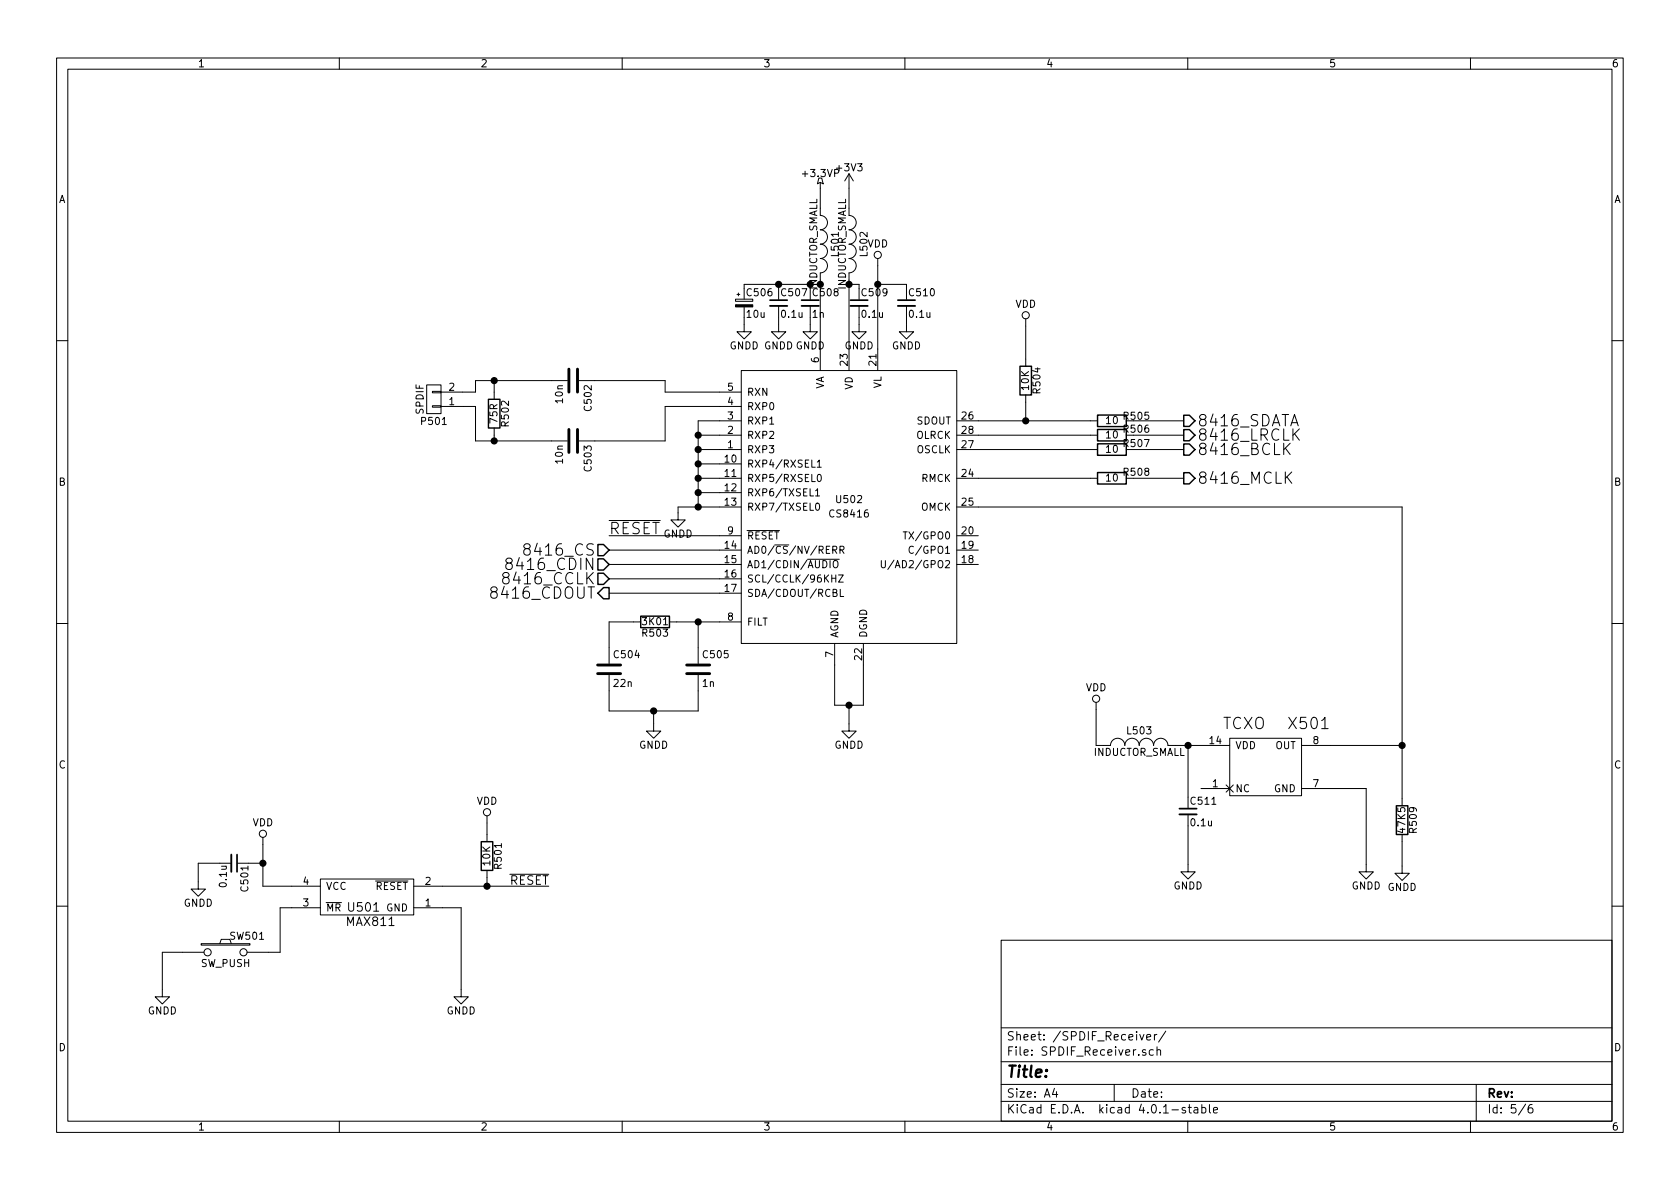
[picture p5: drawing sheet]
EESchema Schematic File Version 2
LIBS:tcxo
LIBS:power
LIBS:device
LIBS:transistors
LIBS:conn
LIBS:linear
LIBS:regul
LIBS:74xx
LIBS:cmos4000
LIBS:adc-dac
LIBS:memory
LIBS:xilinx
LIBS:microcontrollers
LIBS:dsp
LIBS:microchip
LIBS:analog_switches
LIBS:motorola
LIBS:texas
LIBS:intel
LIBS:audio
LIBS:interface
LIBS:digital-audio
LIBS:philips
LIBS:display
LIBS:cypress
LIBS:siliconi
LIBS:opto
LIBS:atmel
LIBS:contrib
LIBS:valves
LIBS:ad1955
LIBS:max811
LIBS:ne5534
LIBS:jack_3p
LIBS:TX0RX0
LIBS:SparkFun
LIBS:ad1955-cache
EELAYER 25 0
EELAYER END
$Descr A4 11693 8268
encoding utf-8
Sheet 5 6
Title ""
Date ""
Rev ""
Comp ""
Comment1 ""
Comment2 ""
Comment3 ""
Comment4 ""
$EndDescr
$Comp
L CS8416 U502
U 1 1
P 5910 3520
F 0 "U502" H 5910 3570 50  0000 C CNN
F 1 "CS8416" H 5910 3470 50  0000 C CNN
F 2 "" H 5910 3420 50  0000 C CNN
F 3 "" H 5910 3420 50  0000 C CNN
	1    5910 3520
	1    0    0    -1  
$EndComp
$Comp
L GNDD #PWR065
U 1 1
P 4720 3560
F 0 "#PWR065" H 4720 3310 50  0001 C CNN
F 1 "GNDD" H 4720 3410 50  0000 C CNN
F 2 "" H 4720 3560 50  0000 C CNN
F 3 "" H 4720 3560 50  0000 C CNN
	1    4720 3560
	1    0    0    -1  
$EndComp
Text Label 4240 3720 0    79   ~ 0
~RESET
Text HLabel 4240 3820 0    79   Input ~ 0
8416_CS
Text HLabel 4240 3920 0    79   Input ~ 0
8416_CDIN
Text HLabel 4240 4020 0    79   Input ~ 0
8416_CCLK
Text HLabel 4240 4120 0    79   Output ~ 0
8416_CDOUT
$Comp
L R R503
U 1 1
P 4560 4320
F 0 "R503" V 4640 4320 50  0000 C CNN
F 1 "3K01" V 4560 4320 50  0000 C CNN
F 2 "" V 4490 4320 50  0000 C CNN
F 3 "" H 4560 4320 50  0000 C CNN
	1    4560 4320
	0    1    1    0   
$EndComp
$Comp
L C C504
U 1 1
P 4240 4650
F 0 "C504" H 4265 4750 50  0000 L CNN
F 1 "22n" H 4265 4550 50  0000 L CNN
F 2 "" H 4278 4500 50  0000 C CNN
F 3 "" H 4240 4650 50  0000 C CNN
	1    4240 4650
	1    0    0    -1  
$EndComp
$Comp
L C C505
U 1 1
P 4860 4650
F 0 "C505" H 4885 4750 50  0000 L CNN
F 1 "1n" H 4885 4550 50  0000 L CNN
F 2 "" H 4898 4500 50  0000 C CNN
F 3 "" H 4860 4650 50  0000 C CNN
	1    4860 4650
	1    0    0    -1  
$EndComp
$Comp
L GNDD #PWR066
U 1 1
P 4550 5030
F 0 "#PWR066" H 4550 4780 50  0001 C CNN
F 1 "GNDD" H 4550 4880 50  0000 C CNN
F 2 "" H 4550 5030 50  0000 C CNN
F 3 "" H 4550 5030 50  0000 C CNN
	1    4550 5030
	1    0    0    -1  
$EndComp
$Comp
L GNDD #PWR067
U 1 1
P 5910 5030
F 0 "#PWR067" H 5910 4780 50  0001 C CNN
F 1 "GNDD" H 5910 4880 50  0000 C CNN
F 2 "" H 5910 5030 50  0000 C CNN
F 3 "" H 5910 5030 50  0000 C CNN
	1    5910 5030
	1    0    0    -1  
$EndComp
$Comp
L R R505
U 1 1
P 7740 2920
F 0 "R505" V 7710 3090 50  0000 C CNN
F 1 "10" V 7740 2920 50  0000 C CNN
F 2 "" V 7670 2920 50  0000 C CNN
F 3 "" H 7740 2920 50  0000 C CNN
	1    7740 2920
	0    1    1    0   
$EndComp
$Comp
L R R506
U 1 1
P 7740 3020
F 0 "R506" V 7700 3190 50  0000 C CNN
F 1 "10" V 7740 3020 50  0000 C CNN
F 2 "" V 7670 3020 50  0000 C CNN
F 3 "" H 7740 3020 50  0000 C CNN
	1    7740 3020
	0    1    1    0   
$EndComp
$Comp
L R R507
U 1 1
P 7740 3120
F 0 "R507" V 7700 3290 50  0000 C CNN
F 1 "10" V 7740 3120 50  0000 C CNN
F 2 "" V 7670 3120 50  0000 C CNN
F 3 "" H 7740 3120 50  0000 C CNN
	1    7740 3120
	0    1    1    0   
$EndComp
$Comp
L R R508
U 1 1
P 7740 3320
F 0 "R508" V 7700 3490 50  0000 C CNN
F 1 "10" V 7740 3320 50  0000 C CNN
F 2 "" V 7670 3320 50  0000 C CNN
F 3 "" H 7740 3320 50  0000 C CNN
	1    7740 3320
	0    1    1    0   
$EndComp
Text HLabel 8240 2920 2    79   Output ~ 0
8416_SDATA
Text HLabel 8240 3020 2    79   Output ~ 0
8416_LRCLK
Text HLabel 8240 3120 2    79   Output ~ 0
8416_BCLK
Text HLabel 8240 3320 2    79   Output ~ 0
8416_MCLK
$Comp
L INDUCTOR_SMALL L501
U 1 1
P 5710 1690
F 0 "L501" H 5710 1790 50  0000 C CNN
F 1 "INDUCTOR_SMALL" H 5710 1640 50  0000 C CNN
F 2 "" H 5710 1690 50  0000 C CNN
F 3 "" H 5710 1690 50  0000 C CNN
	1    5710 1690
	0    1    1    0   
$EndComp
$Comp
L INDUCTOR_SMALL L502
U 1 1
P 5910 1690
F 0 "L502" H 5910 1790 50  0000 C CNN
F 1 "INDUCTOR_SMALL" H 5910 1640 50  0000 C CNN
F 2 "" H 5910 1690 50  0000 C CNN
F 3 "" H 5910 1690 50  0000 C CNN
	1    5910 1690
	0    1    1    0   
$EndComp
$Comp
L C_Small C509
U 1 1
P 5980 2100
F 0 "C509" H 5990 2170 50  0000 L CNN
F 1 "0.1u" H 5990 2020 50  0000 L CNN
F 2 "" H 5980 2100 50  0000 C CNN
F 3 "" H 5980 2100 50  0000 C CNN
	1    5980 2100
	1    0    0    -1  
$EndComp
$Comp
L C_Small C508
U 1 1
P 5640 2100
F 0 "C508" H 5650 2170 50  0000 L CNN
F 1 "1n" H 5650 2020 50  0000 L CNN
F 2 "" H 5640 2100 50  0000 C CNN
F 3 "" H 5640 2100 50  0000 C CNN
	1    5640 2100
	1    0    0    -1  
$EndComp
$Comp
L GNDD #PWR068
U 1 1
P 5980 2250
F 0 "#PWR068" H 5980 2000 50  0001 C CNN
F 1 "GNDD" H 5980 2100 50  0000 C CNN
F 2 "" H 5980 2250 50  0000 C CNN
F 3 "" H 5980 2250 50  0000 C CNN
	1    5980 2250
	1    0    0    -1  
$EndComp
$Comp
L GNDD #PWR069
U 1 1
P 5640 2250
F 0 "#PWR069" H 5640 2000 50  0001 C CNN
F 1 "GNDD" H 5640 2100 50  0000 C CNN
F 2 "" H 5640 2250 50  0000 C CNN
F 3 "" H 5640 2250 50  0000 C CNN
	1    5640 2250
	1    0    0    -1  
$EndComp
$Comp
L +3.3VP #PWR070
U 1 1
P 5710 1300
F 0 "#PWR070" H 5860 1250 50  0001 C CNN
F 1 "+3.3VP" H 5710 1400 50  0000 C CNN
F 2 "" H 5710 1300 50  0000 C CNN
F 3 "" H 5710 1300 50  0000 C CNN
	1    5710 1300
	1    0    0    -1  
$EndComp
$Comp
L +3V3 #PWR071
U 1 1
P 5910 1300
F 0 "#PWR071" H 5910 1150 50  0001 C CNN
F 1 "+3V3" H 5910 1440 50  0000 C CNN
F 2 "" H 5910 1300 50  0000 C CNN
F 3 "" H 5910 1300 50  0000 C CNN
	1    5910 1300
	1    0    0    -1  
$EndComp
$Comp
L C_Small C510
U 1 1
P 6310 2100
F 0 "C510" H 6320 2170 50  0000 L CNN
F 1 "0.1u" H 6320 2020 50  0000 L CNN
F 2 "" H 6310 2100 50  0000 C CNN
F 3 "" H 6310 2100 50  0000 C CNN
	1    6310 2100
	1    0    0    -1  
$EndComp
$Comp
L VDD #PWR072
U 1 1
P 6110 1840
F 0 "#PWR072" H 6110 1690 50  0001 C CNN
F 1 "VDD" H 6110 1990 50  0000 C CNN
F 2 "" H 6110 1840 50  0000 C CNN
F 3 "" H 6110 1840 50  0000 C CNN
	1    6110 1840
	1    0    0    -1  
$EndComp
$Comp
L GNDD #PWR073
U 1 1
P 6310 2250
F 0 "#PWR073" H 6310 2000 50  0001 C CNN
F 1 "GNDD" H 6310 2100 50  0000 C CNN
F 2 "" H 6310 2250 50  0000 C CNN
F 3 "" H 6310 2250 50  0000 C CNN
	1    6310 2250
	1    0    0    -1  
$EndComp
$Comp
L R R504
U 1 1
P 7140 2640
F 0 "R504" V 7220 2640 50  0000 C CNN
F 1 "10K" V 7140 2640 50  0000 C CNN
F 2 "" V 7070 2640 50  0000 C CNN
F 3 "" H 7140 2640 50  0000 C CNN
	1    7140 2640
	1    0    0    -1  
$EndComp
$Comp
L VDD #PWR074
U 1 1
P 7140 2260
F 0 "#PWR074" H 7140 2110 50  0001 C CNN
F 1 "VDD" H 7140 2410 50  0000 C CNN
F 2 "" H 7140 2260 50  0000 C CNN
F 3 "" H 7140 2260 50  0000 C CNN
	1    7140 2260
	1    0    0    -1  
$EndComp
$Comp
L MAX811 U501
U 1 1
P 2530 6210
F 0 "U501" H 2530 6110 60  0000 C CNN
F 1 "MAX811" H 2580 6010 60  0000 C CNN
F 2 "" H 2480 6210 60  0000 C CNN
F 3 "" H 2480 6210 60  0000 C CNN
	1    2530 6210
	1    0    0    -1  
$EndComp
$Comp
L VDD #PWR075
U 1 1
P 1830 5870
F 0 "#PWR075" H 1830 5720 50  0001 C CNN
F 1 "VDD" H 1830 6020 50  0000 C CNN
F 2 "" H 1830 5870 50  0000 C CNN
F 3 "" H 1830 5870 50  0000 C CNN
	1    1830 5870
	1    0    0    -1  
$EndComp
$Comp
L C_Small C501
U 1 1
P 1630 6000
F 0 "C501" H 1640 6070 50  0000 L CNN
F 1 "0.1u" H 1640 5920 50  0000 L CNN
F 2 "" H 1630 6000 50  0000 C CNN
F 3 "" H 1630 6000 50  0000 C CNN
	1    1630 6000
	0    1    1    0   
$EndComp
$Comp
L GNDD #PWR076
U 1 1
P 1380 6130
F 0 "#PWR076" H 1380 5880 50  0001 C CNN
F 1 "GNDD" H 1380 5980 50  0000 C CNN
F 2 "" H 1380 6130 50  0000 C CNN
F 3 "" H 1380 6130 50  0000 C CNN
	1    1380 6130
	1    0    0    -1  
$EndComp
$Comp
L SW_PUSH SW501
U 1 1
P 1570 6620
F 0 "SW501" H 1720 6730 50  0000 C CNN
F 1 "SW_PUSH" H 1570 6540 50  0000 C CNN
F 2 "" H 1570 6620 50  0000 C CNN
F 3 "" H 1570 6620 50  0000 C CNN
	1    1570 6620
	1    0    0    -1  
$EndComp
$Comp
L GNDD #PWR077
U 1 1
P 1130 6880
F 0 "#PWR077" H 1130 6630 50  0001 C CNN
F 1 "GNDD" H 1130 6730 50  0000 C CNN
F 2 "" H 1130 6880 50  0000 C CNN
F 3 "" H 1130 6880 50  0000 C CNN
	1    1130 6880
	1    0    0    -1  
$EndComp
$Comp
L GNDD #PWR078
U 1 1
P 3210 6880
F 0 "#PWR078" H 3210 6630 50  0001 C CNN
F 1 "GNDD" H 3210 6730 50  0000 C CNN
F 2 "" H 3210 6880 50  0000 C CNN
F 3 "" H 3210 6880 50  0000 C CNN
	1    3210 6880
	1    0    0    -1  
$EndComp
$Comp
L R R501
U 1 1
P 3390 5950
F 0 "R501" V 3470 5950 50  0000 C CNN
F 1 "10K" V 3390 5950 50  0000 C CNN
F 2 "" V 3320 5950 50  0000 C CNN
F 3 "" H 3390 5950 50  0000 C CNN
	1    3390 5950
	1    0    0    -1  
$EndComp
$Comp
L VDD #PWR079
U 1 1
P 3390 5720
F 0 "#PWR079" H 3390 5570 50  0001 C CNN
F 1 "VDD" H 3390 5870 50  0000 C CNN
F 2 "" H 3390 5720 50  0000 C CNN
F 3 "" H 3390 5720 50  0000 C CNN
	1    3390 5720
	1    0    0    -1  
$EndComp
Text Label 3820 6160 2    60   ~ 0
~RESET
$Comp
L TCXO X501
U 1 1
P 8810 5330
F 0 "X501" H 9110 5630 79  0000 C CNN
F 1 "TCXO" H 8660 5630 79  0000 C CNN
F 2 "" H 8810 5330 79  0000 C CNN
F 3 "" H 8810 5330 79  0000 C CNN
	1    8810 5330
	1    0    0    -1  
$EndComp
$Comp
L VDD #PWR080
U 1 1
P 7630 4930
F 0 "#PWR080" H 7630 4780 50  0001 C CNN
F 1 "VDD" H 7630 5080 50  0000 C CNN
F 2 "" H 7630 4930 50  0000 C CNN
F 3 "" H 7630 4930 50  0000 C CNN
	1    7630 4930
	1    0    0    -1  
$EndComp
$Comp
L INDUCTOR_SMALL L503
U 1 1
P 7930 5180
F 0 "L503" H 7930 5280 50  0000 C CNN
F 1 "INDUCTOR_SMALL" H 7930 5130 50  0000 C CNN
F 2 "" H 7930 5180 50  0000 C CNN
F 3 "" H 7930 5180 50  0000 C CNN
	1    7930 5180
	1    0    0    -1  
$EndComp
$Comp
L C_Small C511
U 1 1
P 8270 5640
F 0 "C511" H 8280 5710 50  0000 L CNN
F 1 "0.1u" H 8280 5560 50  0000 L CNN
F 2 "" H 8270 5640 50  0000 C CNN
F 3 "" H 8270 5640 50  0000 C CNN
	1    8270 5640
	1    0    0    -1  
$EndComp
$Comp
L GNDD #PWR081
U 1 1
P 8270 6010
F 0 "#PWR081" H 8270 5760 50  0001 C CNN
F 1 "GNDD" H 8270 5860 50  0000 C CNN
F 2 "" H 8270 6010 50  0000 C CNN
F 3 "" H 8270 6010 50  0000 C CNN
	1    8270 6010
	1    0    0    -1  
$EndComp
$Comp
L GNDD #PWR082
U 1 1
P 9510 6010
F 0 "#PWR082" H 9510 5760 50  0001 C CNN
F 1 "GNDD" H 9510 5860 50  0000 C CNN
F 2 "" H 9510 6010 50  0000 C CNN
F 3 "" H 9510 6010 50  0000 C CNN
	1    9510 6010
	1    0    0    -1  
$EndComp
$Comp
L R R509
U 1 1
P 9760 5700
F 0 "R509" V 9840 5700 50  0000 C CNN
F 1 "47K5" V 9760 5700 50  0000 C CNN
F 2 "" V 9690 5700 50  0000 C CNN
F 3 "" H 9760 5700 50  0000 C CNN
	1    9760 5700
	1    0    0    -1  
$EndComp
$Comp
L GNDD #PWR083
U 1 1
P 9760 6020
F 0 "#PWR083" H 9760 5770 50  0001 C CNN
F 1 "GNDD" H 9760 5870 50  0000 C CNN
F 2 "" H 9760 6020 50  0000 C CNN
F 3 "" H 9760 6020 50  0000 C CNN
	1    9760 6020
	1    0    0    -1  
$EndComp
$Comp
L C C502
U 1 1
P 3990 2640
F 0 "C502" H 4015 2740 50  0000 L CNN
F 1 "10n" H 4015 2540 50  0000 L CNN
F 2 "" H 4028 2490 50  0000 C CNN
F 3 "" H 3990 2640 50  0000 C CNN
	1    3990 2640
	0    1    1    0   
$EndComp
$Comp
L C C503
U 1 1
P 3990 3060
F 0 "C503" H 4015 3160 50  0000 L CNN
F 1 "10n" H 4015 2960 50  0000 L CNN
F 2 "" H 4028 2910 50  0000 C CNN
F 3 "" H 3990 3060 50  0000 C CNN
	1    3990 3060
	0    1    1    0   
$EndComp
$Comp
L R R502
U 1 1
P 3440 2870
F 0 "R502" V 3520 2870 50  0000 C CNN
F 1 "75R" V 3440 2870 50  0000 C CNN
F 2 "" V 3370 2870 50  0000 C CNN
F 3 "" H 3440 2870 50  0000 C CNN
	1    3440 2870
	1    0    0    -1  
$EndComp
$Comp
L CONN_01X02 P501
U 1 1
P 3020 2770
F 0 "P501" H 3020 2920 50  0000 C CNN
F 1 "SPDIF" V 3120 2770 50  0000 C CNN
F 2 "" H 3020 2770 50  0000 C CNN
F 3 "" H 3020 2770 50  0000 C CNN
	1    3020 2770
	-1   0    0    1   
$EndComp
Wire Wire Line
	5010 2920 4860 2920
Wire Wire Line
	4860 2920 4860 3520
Wire Wire Line
	4720 3520 5010 3520
Connection ~ 4860 3520
Wire Wire Line
	5010 3420 4860 3420
Connection ~ 4860 3420
Wire Wire Line
	5010 3320 4860 3320
Connection ~ 4860 3320
Wire Wire Line
	5010 3220 4860 3220
Connection ~ 4860 3220
Wire Wire Line
	5010 3120 4860 3120
Connection ~ 4860 3120
Wire Wire Line
	5010 3020 4860 3020
Connection ~ 4860 3020
Wire Wire Line
	4720 3560 4720 3520
Wire Wire Line
	4240 3720 5010 3720
Wire Wire Line
	5010 3820 4240 3820
Wire Wire Line
	5010 3920 4240 3920
Wire Wire Line
	5010 4020 4240 4020
Wire Wire Line
	4240 4120 5010 4120
Wire Wire Line
	4710 4320 5010 4320
Wire Wire Line
	4860 4500 4860 4320
Connection ~ 4860 4320
Wire Wire Line
	4410 4320 4240 4320
Wire Wire Line
	4240 4320 4240 4500
Wire Wire Line
	4240 4800 4240 4940
Wire Wire Line
	4240 4940 4860 4940
Wire Wire Line
	4860 4940 4860 4800
Wire Wire Line
	4550 5030 4550 4940
Connection ~ 4550 4940
Wire Wire Line
	5810 4620 5810 4900
Wire Wire Line
	5810 4900 6010 4900
Wire Wire Line
	6010 4900 6010 4620
Wire Wire Line
	5910 5030 5910 4900
Connection ~ 5910 4900
Wire Wire Line
	6810 2920 7590 2920
Wire Wire Line
	6810 3020 7590 3020
Wire Wire Line
	6810 3120 7590 3120
Wire Wire Line
	6810 3320 7590 3320
Wire Wire Line
	7890 2920 8240 2920
Wire Wire Line
	7890 3020 8240 3020
Wire Wire Line
	7890 3120 8240 3120
Wire Wire Line
	7890 3320 8240 3320
Wire Wire Line
	5710 1940 5710 2420
Wire Wire Line
	5910 1940 5910 2420
Wire Wire Line
	5980 2200 5980 2250
Wire Wire Line
	5980 2000 5980 1970
Wire Wire Line
	5980 1970 5910 1970
Connection ~ 5910 1970
Wire Wire Line
	5640 1970 5640 2000
Wire Wire Line
	5180 1970 5710 1970
Connection ~ 5710 1970
Wire Wire Line
	5640 2200 5640 2250
Wire Wire Line
	5710 1300 5710 1440
Wire Wire Line
	5910 1440 5910 1300
Wire Wire Line
	6110 1840 6110 2420
Wire Wire Line
	6110 1970 6310 1970
Wire Wire Line
	6310 1970 6310 2000
Connection ~ 6110 1970
Wire Wire Line
	6310 2200 6310 2250
Wire Wire Line
	7140 2790 7140 2920
Connection ~ 7140 2920
Wire Wire Line
	7140 2490 7140 2260
Wire Wire Line
	1830 6160 2030 6160
Wire Wire Line
	1830 5870 1830 6160
Wire Wire Line
	1730 6000 1830 6000
Connection ~ 1830 6000
Wire Wire Line
	1530 6000 1380 6000
Wire Wire Line
	1380 6000 1380 6130
Wire Wire Line
	1870 6620 1950 6620
Wire Wire Line
	1950 6620 1950 6310
Wire Wire Line
	1950 6310 2030 6310
Wire Wire Line
	1270 6620 1130 6620
Wire Wire Line
	1130 6620 1130 6880
Wire Wire Line
	3080 6310 3210 6310
Wire Wire Line
	3210 6310 3210 6880
Wire Wire Line
	3080 6160 3820 6160
Wire Wire Line
	3390 6100 3390 6160
Connection ~ 3390 6160
Wire Wire Line
	3390 5800 3390 5720
Wire Wire Line
	8180 5180 8360 5180
Wire Wire Line
	7630 4930 7630 5180
Wire Wire Line
	7630 5180 7680 5180
Wire Wire Line
	8270 5540 8270 5180
Connection ~ 8270 5180
Wire Wire Line
	8270 6010 8270 5740
Wire Wire Line
	9260 5480 9510 5480
Wire Wire Line
	9510 5480 9510 6010
Wire Wire Line
	9760 5180 9260 5180
Wire Wire Line
	9760 3520 9760 5550
Wire Wire Line
	6810 3520 9760 3520
Wire Wire Line
	9760 5850 9760 6020
Connection ~ 9760 5180
Wire Wire Line
	4140 3060 4630 3060
Wire Wire Line
	4630 3060 4630 2820
Wire Wire Line
	4630 2820 5010 2820
Wire Wire Line
	4140 2640 4630 2640
Wire Wire Line
	4630 2640 4630 2720
Wire Wire Line
	4630 2720 5010 2720
Wire Wire Line
	3310 3060 3840 3060
Wire Wire Line
	3440 3060 3440 3020
Wire Wire Line
	3310 3060 3310 2820
Wire Wire Line
	3310 2820 3220 2820
Connection ~ 3440 3060
Wire Wire Line
	3310 2640 3840 2640
Wire Wire Line
	3440 2720 3440 2640
Connection ~ 3440 2640
Wire Wire Line
	3220 2720 3310 2720
Wire Wire Line
	3310 2720 3310 2640
$Comp
L C_Small C507
U 1 1
P 5420 2100
F 0 "C507" H 5430 2170 50  0000 L CNN
F 1 "0.1u" H 5430 2020 50  0000 L CNN
F 2 "" H 5420 2100 50  0000 C CNN
F 3 "" H 5420 2100 50  0000 C CNN
	1    5420 2100
	1    0    0    -1  
$EndComp
$Comp
L CP_Small C506
U 1 1
P 5180 2100
F 0 "C506" H 5190 2170 50  0000 L CNN
F 1 "10u" H 5190 2020 50  0000 L CNN
F 2 "" H 5180 2100 50  0000 C CNN
F 3 "" H 5180 2100 50  0000 C CNN
	1    5180 2100
	1    0    0    -1  
$EndComp
$Comp
L GNDD #PWR084
U 1 1
P 5420 2250
F 0 "#PWR084" H 5420 2000 50  0001 C CNN
F 1 "GNDD" H 5420 2100 50  0000 C CNN
F 2 "" H 5420 2250 50  0000 C CNN
F 3 "" H 5420 2250 50  0000 C CNN
	1    5420 2250
	1    0    0    -1  
$EndComp
$Comp
L GNDD #PWR085
U 1 1
P 5180 2250
F 0 "#PWR085" H 5180 2000 50  0001 C CNN
F 1 "GNDD" H 5180 2100 50  0000 C CNN
F 2 "" H 5180 2250 50  0000 C CNN
F 3 "" H 5180 2250 50  0000 C CNN
	1    5180 2250
	1    0    0    -1  
$EndComp
Wire Wire Line
	5180 2200 5180 2250
Wire Wire Line
	5420 2200 5420 2250
Wire Wire Line
	5180 2000 5180 1970
Connection ~ 5640 1970
Wire Wire Line
	5420 2000 5420 1970
Connection ~ 5420 1970
$EndSCHEMATC
